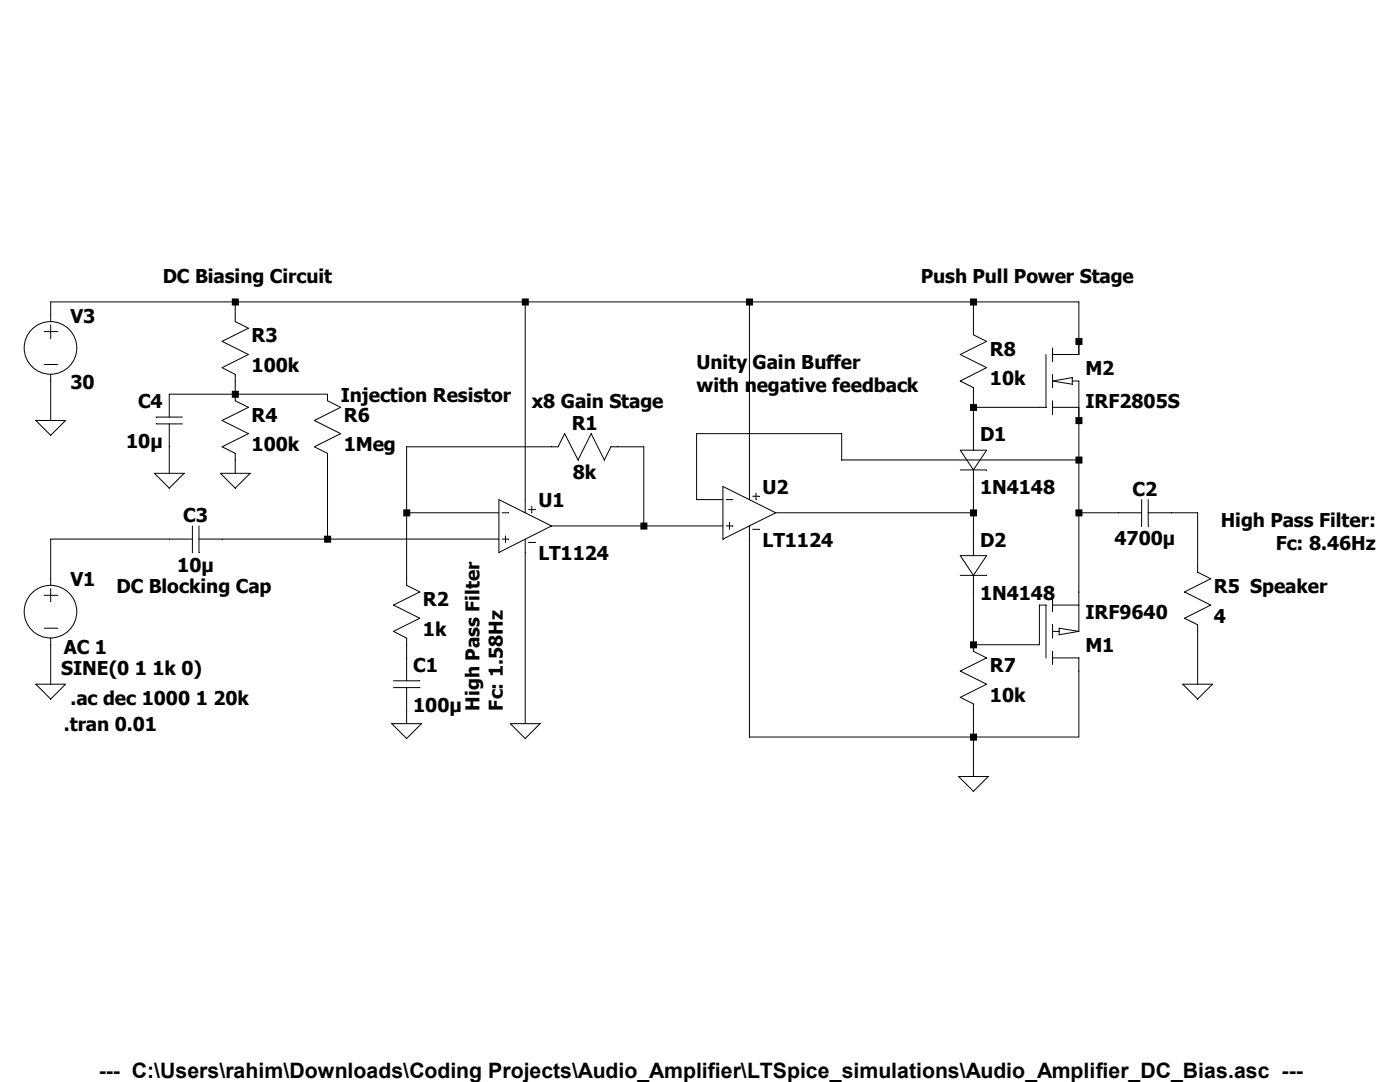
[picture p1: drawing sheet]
Version 4
SHEET 1 1496 680
WIRE -320 -256 -544 -256
WIRE 32 -256 -320 -256
WIRE 304 -256 32 -256
WIRE 576 -256 304 -256
WIRE 704 -256 576 -256
WIRE -544 -240 -544 -256
WIRE -320 -240 -320 -256
WIRE 576 -224 576 -256
WIRE 704 -208 704 -256
WIRE 704 -192 704 -208
WIRE -320 -144 -320 -160
WIRE -320 -144 -400 -144
WIRE -208 -144 -320 -144
WIRE 576 -128 576 -144
WIRE 656 -128 576 -128
WIRE -544 -112 -544 -160
WIRE 704 -112 704 -128
WIRE 416 -96 240 -96
WIRE 576 -96 576 -128
WIRE 64 -80 -112 -80
WIRE 176 -80 144 -80
WIRE 416 -64 416 -96
WIRE 704 -64 704 -112
WIRE 704 -64 416 -64
WIRE -400 -48 -400 -80
WIRE -320 -48 -320 -64
WIRE 304 -32 304 -256
WIRE 32 -16 32 -256
WIRE 240 -16 240 -96
WIRE 272 -16 240 -16
WIRE -112 0 -112 -80
WIRE 0 0 -112 0
WIRE 576 0 576 -32
WIRE 576 0 336 0
WIRE 704 0 704 -64
WIRE 752 0 704 0
WIRE 848 0 816 0
WIRE 176 16 176 -80
WIRE 176 16 64 16
WIRE 272 16 176 16
WIRE -400 32 -544 32
WIRE -208 32 -208 -64
WIRE -208 32 -336 32
WIRE 0 32 -208 32
WIRE 576 32 576 0
WIRE 848 64 848 0
WIRE -544 80 -544 32
WIRE -112 80 -112 0
WIRE 704 96 704 0
WIRE 576 160 576 96
WIRE 656 160 656 112
WIRE 656 160 576 160
WIRE -112 176 -112 160
WIRE -544 208 -544 160
WIRE 848 208 848 144
WIRE -112 256 -112 240
WIRE 32 256 32 48
WIRE 304 272 304 32
WIRE 576 272 576 240
WIRE 576 272 304 272
WIRE 704 272 704 192
WIRE 704 272 576 272
WIRE 576 320 576 272
FLAG -544 208 0
FLAG -544 -112 0
FLAG -112 256 0
FLAG 32 256 0
FLAG 848 208 0
FLAG 576 320 0
FLAG -320 -48 0
FLAG -400 -48 0
SYMBOL res 160 -96 R90
WINDOW 0 0 56 VBottom 2
WINDOW 3 32 56 VTop 2
SYMATTR InstName R1
SYMATTR Value 8k
SYMBOL voltage -544 64 R0
WINDOW 3 13 124 Left 2
WINDOW 123 16 98 Left 2
WINDOW 39 0 0 Left 0
SYMATTR Value SINE(0 1 1k 0)
SYMATTR Value2 AC 1
SYMATTR InstName V1
SYMBOL OpAmps\\LT1124 32 -48 R0
SYMATTR InstName U1
SYMBOL voltage -544 -256 R0
WINDOW 123 0 0 Left 0
WINDOW 39 0 0 Left 0
SYMATTR InstName V3
SYMATTR Value 30
SYMBOL res -128 64 R0
SYMATTR InstName R2
SYMATTR Value 1k
SYMBOL cap -128 176 R0
SYMATTR InstName C1
SYMATTR Value 100µ
SYMBOL cap -336 16 R90
WINDOW 0 0 32 VBottom 2
WINDOW 3 32 32 VTop 2
SYMATTR InstName C3
SYMATTR Value 10µ
SYMBOL res 832 48 R0
SYMATTR InstName R5
SYMATTR Value 4
SYMBOL res 560 144 R0
SYMATTR InstName R7
SYMATTR Value 10k
SYMBOL res 560 -240 R0
SYMATTR InstName R8
SYMATTR Value 10k
SYMBOL OpAmps\\LT1124 304 -64 R0
SYMATTR InstName U2
SYMBOL diode 560 -96 R0
SYMATTR InstName D1
SYMATTR Value 1N4148
SYMBOL cap 816 -16 R90
WINDOW 0 0 32 VBottom 2
WINDOW 3 32 32 VTop 2
SYMATTR InstName C2
SYMATTR Value 4700µ
SYMBOL pmos 656 192 M180
SYMATTR InstName M1
SYMATTR Value IRF9640
SYMBOL diode 560 32 R0
SYMATTR InstName D2
SYMATTR Value 1N4148
SYMBOL nmos 656 -208 R0
SYMATTR InstName M2
SYMATTR Value IRF2805S
SYMBOL res -336 -256 R0
SYMATTR InstName R3
SYMATTR Value 100k
SYMBOL res -336 -160 R0
SYMATTR InstName R4
SYMATTR Value 100k
SYMBOL res -224 -160 R0
SYMATTR InstName R6
SYMATTR Value 1Meg
SYMBOL cap -384 -144 M0
SYMATTR InstName C4
SYMATTR Value 10µ
TEXT -528 256 Left 2 !.tran 0.01
TEXT -520 224 Left 2 ;.ac dec 1000 1 20k
TEXT -464 88 Left 2 ;DC Blocking Cap
TEXT -32 240 VLeft 2 ;High Pass Filter\nFc: 1.58Hz
TEXT 40 -136 Left 2 ;x8 Gain Stage
TEXT 1064 8 Right 2 ;High Pass Filter:\nFc: 8.46Hz
TEXT 912 88 Left 2 ;Speaker
TEXT 512 -288 Left 2 ;Push Pull Power Stage
TEXT 240 -184 Left 2 ;Unity Gain Buffer\nwith negative feedback
TEXT -192 -144 Left 2 ;Injection Resistor
TEXT -408 -288 Left 2 ;DC Biasing Circuit
